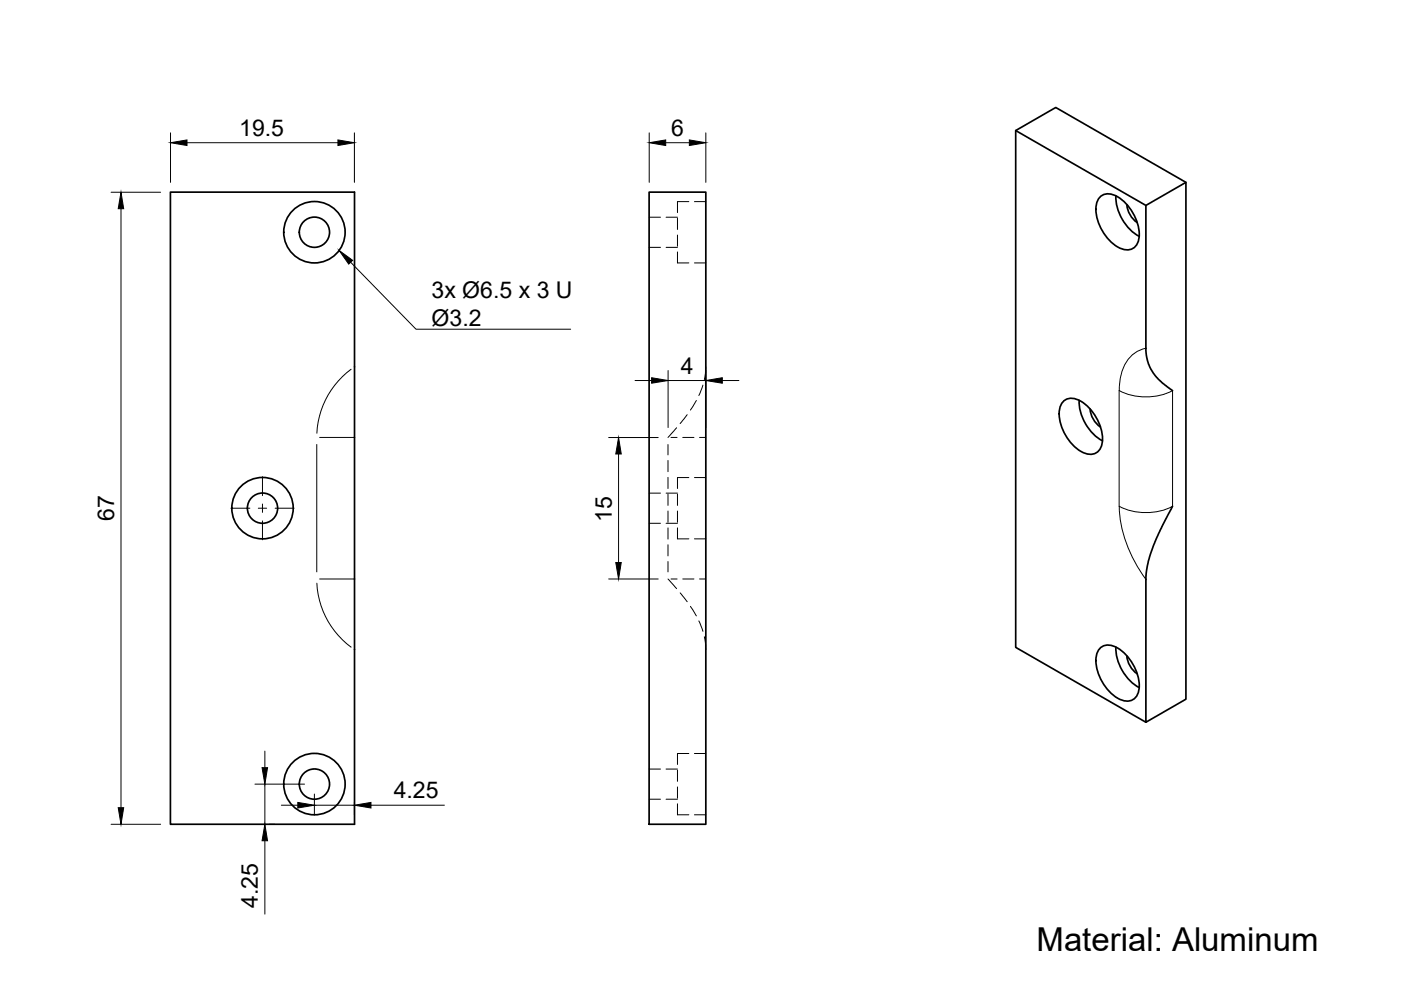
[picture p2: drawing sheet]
<svg xmlns="http://www.w3.org/2000/svg" width="297mm" height="210mm" viewBox="0 0 297 210" stroke-linecap="round" stroke-linejoin="round" font-family="sans-serif">
<!-- layer: Visible -->
<g fill="none" stroke="#000" stroke-width=".36">
<path d="M215.3 27.7l27.7 15.9M251.4 38.7l-27.6-15.9-8.5 4.9v109.6l27.7 15.8M36.1 40.7h39.1v134.1h-39.1zM137.6 40.7h12v134.1h-12zM233.4 41.6a3.5 3.5 0 0 1 4.3 .6 9.9 9.9 0 0 1 3.8 8.4 2.56 2.56 0 0 1-3.7 2.1 9.7 9.7 0 0 1-5.4-9.2l.2-.8zM236.6 41.5a10 10 0 0 0 4.9 8.6M238.9 43.4a5 5 0 0 0 2.2 3.8M225.6 84.9a3.5 3.5 0 0 1 4.3 .7 9.9 9.9 0 0 1 3.8 8.4 2.56 2.56 0 0 1-3.7 2.1 9.7 9.7 0 0 1-5.4-9.3l.2-.8zM228.8 84.9a10 10 0 0 0 4.9 8.6M231.1 86.7a5 5 0 0 0 2.2 3.8M248.6 82.8l-2.3-1.7-1.4-1.5-1.2-1.9-.6-2.3-.1-31.8 8.4-4.9v109.5l-8.4 4.9 .1-31.9 .6-3.1 1.2-3.2 1.4-3.2 2.3-4.3M233.4 137.3a3.5 3.5 0 0 1 4.3 .6 9.9 9.9 0 0 1 3.8 8.4 2.56 2.56 0 0 1-3.7 2.1 9.7 9.7 0 0 1-5.4-9.3l.2-.7z"/>
<path d="M236.6 137.2a10 10 0 0 0 4.9 8.6M238.9 139.1a5 5 0 0 0 2.2 3.7"/>
<circle cx="66.7" cy="49.2" r="3.2"/>
<circle cx="66.7" cy="49.2" r="6.5"/>
<circle cx="55.7" cy="107.7" r="3.2"/>
<circle cx="55.7" cy="107.7" r="6.5"/>
<circle cx="66.7" cy="166.2" r="3.2"/>
<circle cx="66.7" cy="166.2" r="6.5"/>
</g>
<!-- layer: Visible Narrow -->
<path d="M74.4 78.3a17.9 17.9 0 0 0-7.2 13.6M243 73.8a6.8 6.8 0 0 0-5.2 5.4l-.4 2.3-.1 1.3M67.2 94.2v27.1M67.8 92.7h7.3M248.6 82.8v24.6M248.6 82.8a12.6 12.6 0 0 1-11.3 0v24.6M237.3 107.3a12.6 12.6 0 0 0 11.3 0M237.3 107.4a27.3 27.3 0 0 0 5.7 15.4M67.2 123.6a18 18 0 0 0 7.2 13.6M67.8 122.8h7.3" fill="none" stroke="#000" stroke-width=".21"/>
<!-- layer: Hidden -->
<g fill="none" stroke="#000" stroke-width=".21">
<path d="M137.6 52.4h2.4M137.6 46.1h2.4M141.2 52.4h2.4M141.2 46.1h2.4M143.6 53.4v2.3h2.4M143.6 49.8v2.4M143.6 46.3v2.4M146 42.7h-2.4v2.4M147.2 55.7h2.4M147.2 42.7h2.4M149.6 77.8l-.3 2.7M143.4 90.7l-1.8 2"/>
<path d="M145.7 87.9l-1.5 1.9M147.6 84.9l-1.2 2M149 81.7l-.8 2.2M137.6 110.9h2.4M137.6 104.6h2.4M141.2 110.9h2.4M141.2 104.6h2.4M143.6 111.9v2.4h2.4M143.6 108.3v2.4M143.6 104.8v2.4M146 101.3h-2.4v2.3M147.2 114.3h2.4"/>
<path d="M147.2 101.3h2.4M141.6 122.8l1.8 2M144.2 125.7l1.5 1.9M146.4 128.6l1.2 2M148.2 131.6l.8 2.3M149.3 135l.3 2.7M146 159.8h-2.4v2.3M147.2 159.8h2.4M137.6 169.5h2.4M137.6 163.1h2.4M141.2 169.5h2.4M141.2 163.1h2.4"/>
<path d="M143.6 170.4v2.4h2.4M143.6 166.8v2.4M143.6 163.3v2.4M147.2 172.8h2.4"/>
</g>
<!-- layer: Hidden Narrow -->
<g fill="none" stroke="#000" stroke-width=".21">
<path d="M141.6 94.2v2.2M141.6 97.6v2.4M142.3 92.7h1.3M144.8 92.7h2.3M148.3 92.7h1.3M141.6 101.2v2.4M141.6 104.8v2.4M141.6 108.3v2.4M141.6 111.9v2.4M141.6 115.5v2.4M141.6 119.1v2.2M142.3 122.8h1.3"/>
<path d="M144.8 122.8h2.3M148.3 122.8h1.3"/>
</g>
<!-- layer: Dimensions -->
<g fill="none" stroke="#000" stroke-width=".21">
<path d="M36.2 28.2v10.5M39.6 30.3h32M75.1 28.2v10.5M137.6 28.2v10.5M141.1 30.3h5.1M149.6 28.2v10.5M23.6 40.8h10.5M25.7 44.3v127M141.6 78.6v12M149.6 78.6v12M129.1 92.8h10.5M131.1 96.3v23"/>
<path d="M134.6 80.7h3.6M141.6 80.7h8M153.1 80.7h3.6M129.1 122.8h10.5M56.2 159.3v3.5M23.6 174.8h10.5M54.1 166.3h10.5M56.2 166.3v8.5M56.2 178.3v15.5M57 174.8h1.3M59.6 170.7h3.5M66.7 168.4v4.4"/>
<path d="M66.7 170.7h8.4M75.1 170v2.8M78.7 170.7h15.5"/>
</g>
<g fill="#000" stroke="#000" stroke-width=".21">
<path d="M36.2 30.3l3.4-.6v1.2zM71.6 29.7l3.5 .6-3.5 .6zM137.6 30.3l3.5-.6v1.2zM146.2 29.7l3.4 .6-3.4 .6zM25.7 40.8l.5 3.5h-1.1zM131.1 92.8l.6 3.5h-1.1zM138.2 80.1l3.4 .6-3.4 .6zM149.6 80.7l3.5-.6v1.2zM130.6 119.3h1.1l-.6 3.5zM25.1 171.3h1.1l-.5 3.5zM55.6 162.8h1.1l-.5 3.5zM56.2 174.8l.5 3.5h-1.1z"/>
<path d="M63.1 170.1l3.6 .6-3.6 .6zM75.1 170.7l3.6-.6v1.2z"/>
</g>
<!-- layer: Center Lines -->
<path d="M49 107.8h4M54.8 107.8h1.7M55.6 101.1v4M55.6 106.9v1.7M55.6 110.4v4.1M58.3 107.8h4.1" fill="none" stroke="#000" stroke-width=".21"/>
<!-- layer: Annotations -->
<path d="M71.9 53.1l2.9 2.1-.9 .8z" fill="#000" stroke="#000" stroke-width=".21"/>
<path d="M74.3 55.6l13.9 14.2h32.8" fill="none" stroke="#000" stroke-width=".21"/>
<text font-size="7" x="219.8" y="201.6">Material: Aluminum</text>
<g font-size="4.9">
<text x="50.7" y="28.8">19.5</text>
<text x="142.3" y="28.8">6</text>
<text x="91.5" y="63.1">3x Ø6.5 x 3 U</text>
<text x="91.5" y="69.1">Ø3.2</text>
<text x="144.4" y="79.3">4</text>
<text x="24.2" y="110.5" transform="rotate(-90 24.2 110.5)">67</text>
<text x="129.7" y="110.7" transform="rotate(-90 129.7 110.7)">15</text>
<text x="83.5" y="169.3">4.25</text>
<text x="54.7" y="192.5" transform="rotate(-90 54.7 192.5)">4.25</text>
</g>
</svg>
